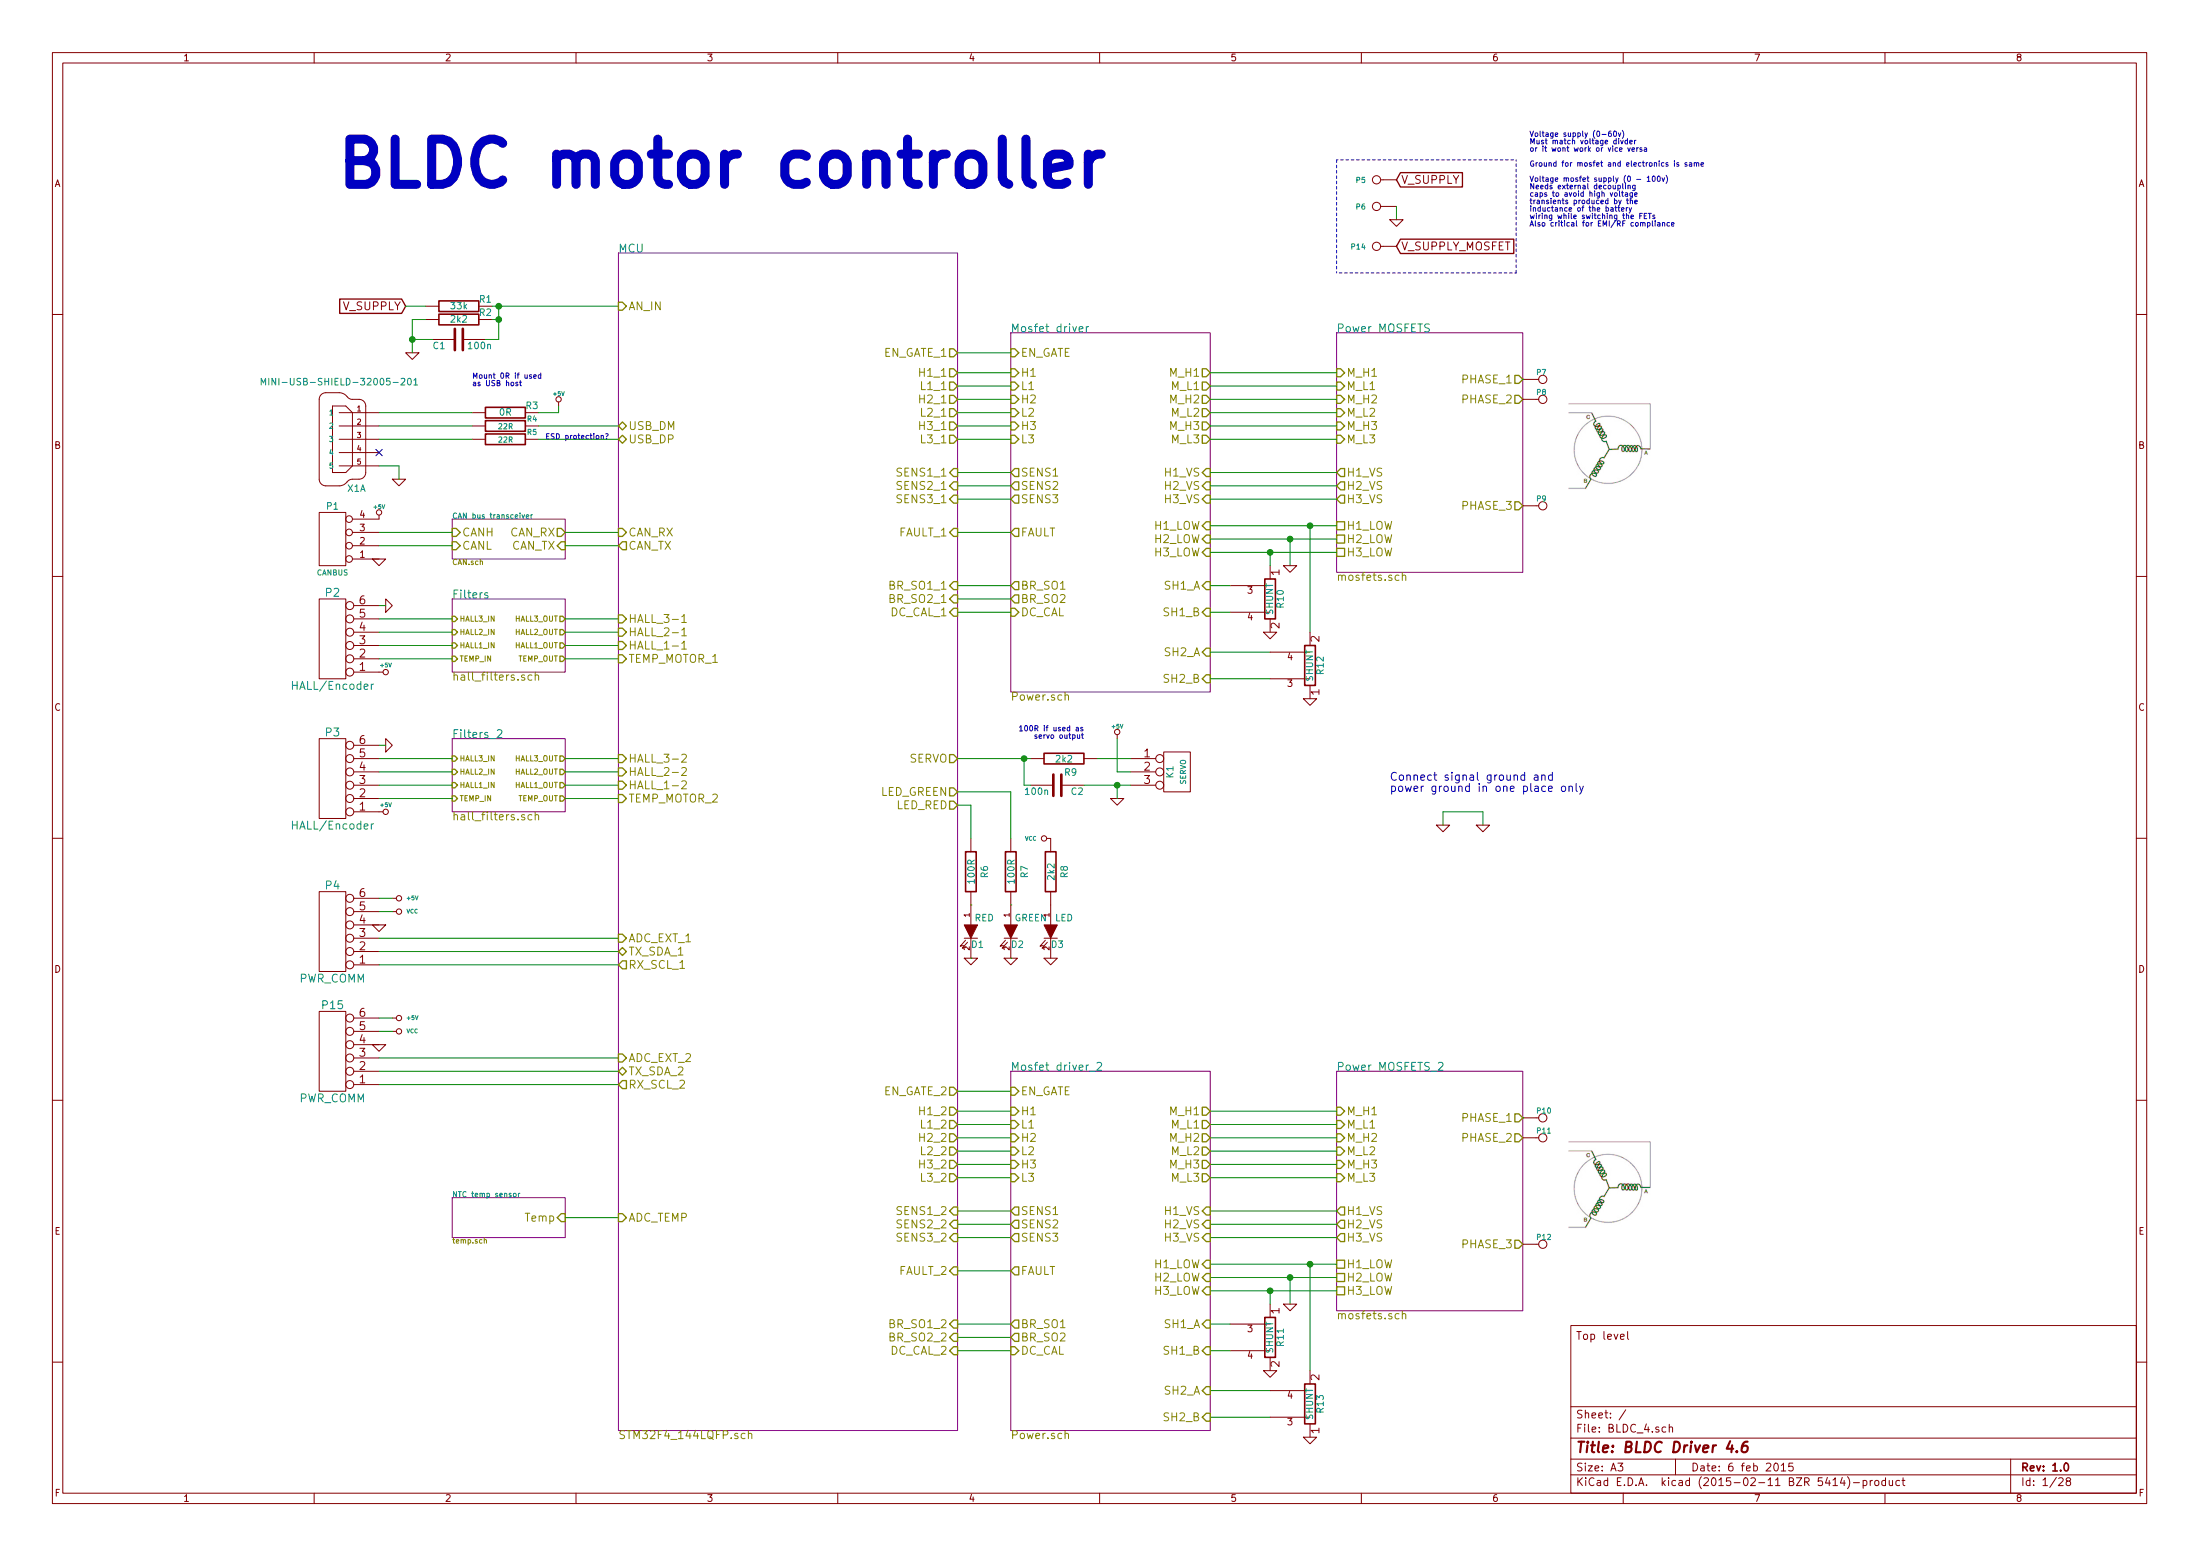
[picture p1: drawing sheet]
EESchema Schematic File Version 2
LIBS:power
LIBS:device
LIBS:transistors
LIBS:conn
LIBS:linear
LIBS:regul
LIBS:74xx
LIBS:cmos4000
LIBS:adc-dac
LIBS:memory
LIBS:xilinx
LIBS:special
LIBS:microcontrollers
LIBS:dsp
LIBS:microchip
LIBS:analog_switches
LIBS:motorola
LIBS:texas
LIBS:intel
LIBS:audio
LIBS:interface
LIBS:digital-audio
LIBS:philips
LIBS:display
LIBS:cypress
LIBS:siliconi
LIBS:opto
LIBS:atmel
LIBS:contrib
LIBS:valves
LIBS:crf_1
LIBS:BLDC_4-cache
EELAYER 25 0
EELAYER END
$Descr A3 16535 11693
encoding utf-8
Sheet 1 28
Title "BLDC Driver 4.6"
Date "6 feb 2015"
Rev "1.0"
Comp ""
Comment1 ""
Comment2 ""
Comment3 ""
Comment4 "Top level"
$EndDescr
$Comp
L CONN_6 P2
U 1 1
P 2500 4800
F 0 "P2" H 2500 4450 60  0000 C CNN
F 1 "HALL/Encoder" H 2500 5150 60  0000 C CNN
F 2 "CRF1:MICRO_JST_6" H 2500 4800 60  0001 C CNN
F 3 "" H 2500 4800 60  0001 C CNN
	1    2500 4800
	-1   0    0    1   
$EndComp
$Comp
L +5V #PWR3
U 1 1
P 2850 5050
F 0 "#PWR3" H 2850 5140 20  0001 C CNN
F 1 "+5V" V 2800 5100 30  0000 C CNN
F 2 "" H 2850 5050 60  0001 C CNN
F 3 "" H 2850 5050 60  0001 C CNN
	1    2850 5050
	0    1    1    0   
$EndComp
$Comp
L GND #PWR7
U 1 1
P 2900 4550
F 0 "#PWR7" H 2900 4550 30  0001 C CNN
F 1 "GND" H 2900 4480 30  0001 C CNN
F 2 "" H 2900 4550 60  0001 C CNN
F 3 "" H 2900 4550 60  0001 C CNN
	1    2900 4550
	0    -1   -1   0   
$EndComp
$Comp
L C C2
U 1 1
P 7950 5900
F 0 "C2" V 8000 6000 50  0000 L CNN
F 1 "100n" V 8000 5650 50  0000 L CNN
F 2 "SMD_Packages:SMD-0603_c" H 7950 5900 60  0001 C CNN
F 3 "" H 7950 5900 60  0001 C CNN
	1    7950 5900
	0    1    1    0   
$EndComp
$Comp
L R R9
U 1 1
P 8000 5700
F 0 "R9" V 7900 5650 50  0000 C CNN
F 1 "2k2" V 8000 5700 50  0000 C CNN
F 2 "SMD_Packages:SMD-0603_r" H 8000 5700 60  0001 C CNN
F 3 "" H 8000 5700 60  0001 C CNN
	1    8000 5700
	0    -1   -1   0   
$EndComp
$Comp
L C C1
U 1 1
P 3450 2550
F 0 "C1" V 3500 2650 50  0000 L CNN
F 1 "100n" V 3500 2300 50  0000 L CNN
F 2 "SMD_Packages:SMD-0603_c" H 3450 2550 60  0001 C CNN
F 3 "" H 3450 2550 60  0001 C CNN
	1    3450 2550
	0    -1   1    0   
$EndComp
$Comp
L GND #PWR21
U 1 1
P 8400 6000
F 0 "#PWR21" H 8400 6000 30  0001 C CNN
F 1 "GND" H 8400 5930 30  0001 C CNN
F 2 "" H 8400 6000 60  0001 C CNN
F 3 "" H 8400 6000 60  0001 C CNN
	1    8400 6000
	1    0    0    -1  
$EndComp
$Comp
L CONN_3 K1
U 1 1
P 8850 5800
F 0 "K1" V 8800 5800 50  0000 C CNN
F 1 "SERVO" V 8900 5800 40  0000 C CNN
F 2 "CRF1:pinhead-1X03" H 8850 5800 60  0001 C CNN
F 3 "" H 8850 5800 60  0001 C CNN
	1    8850 5800
	1    0    0    -1  
$EndComp
Text GLabel 3050 2300 0    60   Input ~ 0
V_SUPPLY
$Comp
L GND #PWR14
U 1 1
P 3100 2650
F 0 "#PWR14" H 3100 2650 30  0001 C CNN
F 1 "GND" H 3100 2580 30  0001 C CNN
F 2 "" H 3100 2650 60  0001 C CNN
F 3 "" H 3100 2650 60  0001 C CNN
	1    3100 2650
	-1   0    0    -1  
$EndComp
$Comp
L R R2
U 1 1
P 3450 2400
F 0 "R2" V 3400 2200 50  0000 C CNN
F 1 "2k2" V 3450 2400 50  0000 C CNN
F 2 "SMD_Packages:SMD-0603_r" H 3450 2400 60  0001 C CNN
F 3 "" H 3450 2400 60  0001 C CNN
	1    3450 2400
	0    -1   1    0   
$EndComp
$Comp
L R R1
U 1 1
P 3450 2300
F 0 "R1" V 3400 2100 50  0000 C CNN
F 1 "33k" V 3450 2300 50  0000 C CNN
F 2 "SMD_Packages:SMD-0603_r" H 3450 2300 60  0001 C CNN
F 3 "" H 3450 2300 60  0001 C CNN
	1    3450 2300
	0    -1   1    0   
$EndComp
$Comp
L GND #PWR5
U 1 1
P 2850 6950
F 0 "#PWR5" H 2850 6950 30  0001 C CNN
F 1 "GND" H 2850 6880 30  0001 C CNN
F 2 "" H 2850 6950 60  0001 C CNN
F 3 "" H 2850 6950 60  0001 C CNN
	1    2850 6950
	-1   0    0    -1  
$EndComp
$Comp
L GND #PWR13
U 1 1
P 3000 3600
F 0 "#PWR13" H 3000 3600 30  0001 C CNN
F 1 "GND" H 3000 3530 30  0001 C CNN
F 2 "" H 3000 3600 60  0001 C CNN
F 3 "" H 3000 3600 60  0001 C CNN
	1    3000 3600
	1    0    0    -1  
$EndComp
$Comp
L MINI-USB-SCHIELD-32005-201 X1
U 1 1
P 2650 3300
F 0 "X1" H 2550 2900 50  0000 L BNN
F 1 "MINI-USB-SHIELD-32005-201" H 2150 3700 50  0000 L BNN
F 2 "CRF1:con-cypressindustries-32005-201" H 2650 3450 50  0001 C CNN
F 3 "" H 2650 3300 60  0001 C CNN
	1    2650 3300
	-1   0    0    -1  
$EndComp
NoConn ~ 2850 3400
$Comp
L CONN_6 P4
U 1 1
P 2500 7000
F 0 "P4" H 2500 6650 60  0000 C CNN
F 1 "PWR_COMM" H 2500 7350 60  0000 C CNN
F 2 "CRF1:MICRO_JST_6" H 2500 7000 60  0001 C CNN
F 3 "" H 2500 7000 60  0001 C CNN
	1    2500 7000
	-1   0    0    1   
$EndComp
$Comp
L +5V #PWR9
U 1 1
P 2950 6750
F 0 "#PWR9" H 2950 6840 20  0001 C CNN
F 1 "+5V" V 2950 6900 30  0000 C CNN
F 2 "" H 2950 6750 60  0001 C CNN
F 3 "" H 2950 6750 60  0001 C CNN
	1    2950 6750
	0    1    1    0   
$EndComp
$Comp
L VCC #PWR10
U 1 1
P 2950 6850
F 0 "#PWR10" H 2950 6950 30  0001 C CNN
F 1 "VCC" V 2950 7000 30  0000 C CNN
F 2 "" H 2950 6850 60  0001 C CNN
F 3 "" H 2950 6850 60  0001 C CNN
	1    2950 6850
	0    1    1    0   
$EndComp
$Comp
L +5V #PWR20
U 1 1
P 8400 5550
F 0 "#PWR20" H 8400 5640 20  0001 C CNN
F 1 "+5V" H 8400 5640 30  0000 C CNN
F 2 "" H 8400 5550 60  0001 C CNN
F 3 "" H 8400 5550 60  0001 C CNN
	1    8400 5550
	-1   0    0    -1  
$EndComp
Text Notes 8150 5550 2    40   ~ 0
100R if used as\nservo output
$Comp
L R R3
U 1 1
P 3800 3100
F 0 "R3" V 3750 2900 50  0000 C CNN
F 1 "0R" V 3800 3100 50  0000 C CNN
F 2 "SMD_Packages:SMD-0603_r" H 3800 3100 60  0001 C CNN
F 3 "" H 3800 3100 60  0001 C CNN
	1    3800 3100
	0    -1   1    0   
$EndComp
$Comp
L +5V #PWR15
U 1 1
P 4200 3050
F 0 "#PWR15" H 4200 3140 20  0001 C CNN
F 1 "+5V" H 4200 3140 30  0000 C CNN
F 2 "" H 4200 3050 60  0001 C CNN
F 3 "" H 4200 3050 60  0001 C CNN
	1    4200 3050
	1    0    0    -1  
$EndComp
Text Notes 3550 2900 0    40   ~ 0
Mount 0R if used\nas USB host
Text Notes 4100 3300 0    40   ~ 0
ESD protection?\n
$Sheet
S 10050 2500 1400 1800
U 53F826DC
F0 "Power MOSFETS" 60
F1 "mosfets.sch" 60
F2 "M_H1" I L 10050 2800 60 
F3 "M_L1" I L 10050 2900 60 
F4 "H1_VS" O L 10050 3550 60 
F5 "M_H2" I L 10050 3000 60 
F6 "M_L2" I L 10050 3100 60 
F7 "H2_VS" O L 10050 3650 60 
F8 "H1_LOW" U L 10050 3950 60 
F9 "H2_LOW" U L 10050 4050 60 
F10 "H3_LOW" U L 10050 4150 60 
F11 "H3_VS" O L 10050 3750 60 
F12 "M_H3" I L 10050 3200 60 
F13 "M_L3" I L 10050 3300 60 
F14 "PHASE_1" O R 11450 2850 60 
F15 "PHASE_2" O R 11450 3000 60 
F16 "PHASE_3" O R 11450 3800 60 
$EndSheet
$Comp
L SHUNT R10
U 1 1
P 9550 4500
F 0 "R10" V 9630 4500 50  0000 C CNN
F 1 "SHUNT" V 9550 4500 50  0000 C CNN
F 2 "CRF1:WSLP2726" H 9550 4500 60  0001 C CNN
F 3 "" H 9550 4500 60  0001 C CNN
	1    9550 4500
	1    0    0    -1  
$EndComp
$Comp
L GND #PWR29
U 1 1
P 10850 6200
F 0 "#PWR29" H 10850 6200 30  0001 C CNN
F 1 "GND" H 10850 6130 30  0001 C CNN
F 2 "" H 10850 6200 60  0001 C CNN
F 3 "" H 10850 6200 60  0001 C CNN
	1    10850 6200
	1    0    0    -1  
$EndComp
$Comp
L CONN_1 P6
U 1 1
P 10350 1550
F 0 "P6" H 10430 1550 40  0000 L CNN
F 1 "IN-" H 10350 1605 30  0001 C CNN
F 2 "CRF1:1PAD_4x5mm" H 10350 1550 60  0001 C CNN
F 3 "" H 10350 1550 60  0001 C CNN
	1    10350 1550
	-1   0    0    1   
$EndComp
$Comp
L CONN_1 P5
U 1 1
P 10350 1350
F 0 "P5" H 10430 1350 40  0000 L CNN
F 1 "IN+" H 10350 1405 30  0001 C CNN
F 2 "CRF1:1PAD_4x5mm" H 10350 1350 60  0001 C CNN
F 3 "" H 10350 1350 60  0001 C CNN
	1    10350 1350
	-1   0    0    1   
$EndComp
$Comp
L CONN_1 P7
U 1 1
P 11600 2850
F 0 "P7" H 11550 2900 40  0000 L CNN
F 1 "MOTOR3" H 11600 2905 30  0001 C CNN
F 2 "CRF1:1PAD_4x5mm" H 11600 2850 60  0001 C CNN
F 3 "" H 11600 2850 60  0001 C CNN
	1    11600 2850
	1    0    0    -1  
$EndComp
$Comp
L CONN_1 P8
U 1 1
P 11600 3000
F 0 "P8" H 11550 3050 40  0000 L CNN
F 1 "MOTOR2" H 11600 3055 30  0001 C CNN
F 2 "CRF1:1PAD_4x5mm" H 11600 3000 60  0001 C CNN
F 3 "" H 11600 3000 60  0001 C CNN
	1    11600 3000
	1    0    0    -1  
$EndComp
$Comp
L CONN_1 P9
U 1 1
P 11600 3800
F 0 "P9" H 11550 3850 40  0000 L CNN
F 1 "MOTOR1" H 11600 3855 30  0001 C CNN
F 2 "CRF1:1PAD_4x5mm" H 11600 3800 60  0001 C CNN
F 3 "" H 11600 3800 60  0001 C CNN
	1    11600 3800
	1    0    0    -1  
$EndComp
Text GLabel 10500 1350 2    60   Input ~ 0
V_SUPPLY
Text Label 2850 7250 0    40   ~ 0
RX_SCL
Text Label 2850 7150 0    40   ~ 0
TX_SDA
Text Label 2850 7050 0    40   ~ 0
ADC_EXT
Text Notes 2550 1400 0    340  ~ 68
BLDC motor controller
$Sheet
S 3400 9000 850  300 
U 53FFB3E2
F0 "NTC temp sensor" 40
F1 "temp.sch" 40
F2 "Temp" I R 4250 9150 60 
$EndSheet
$Sheet
S 3400 3900 850  300 
U 53FFB6E1
F0 "CAN bus transceiver" 40
F1 "CAN.sch" 40
F2 "CAN_RX" O R 4250 4000 60 
F3 "CAN_TX" I R 4250 4100 60 
F4 "CANH" I L 3400 4000 60 
F5 "CANL" I L 3400 4100 60 
$EndSheet
$Comp
L GND #PWR2
U 1 1
P 2850 4200
F 0 "#PWR2" H 2850 4200 30  0001 C CNN
F 1 "GND" H 2850 4130 30  0001 C CNN
F 2 "" H 2850 4200 60  0001 C CNN
F 3 "" H 2850 4200 60  0001 C CNN
	1    2850 4200
	1    0    0    -1  
$EndComp
$Sheet
S 3400 4500 850  550 
U 53FBA77E
F0 "Filters" 60
F1 "hall_filters.sch" 60
F2 "HALL3_IN" I L 3400 4650 40 
F3 "HALL2_IN" I L 3400 4750 40 
F4 "HALL1_IN" I L 3400 4850 40 
F5 "TEMP_IN" I L 3400 4950 40 
F6 "HALL3_OUT" O R 4250 4650 40 
F7 "HALL2_OUT" O R 4250 4750 40 
F8 "HALL1_OUT" O R 4250 4850 40 
F9 "TEMP_OUT" O R 4250 4950 40 
$EndSheet
$Comp
L R R4
U 1 1
P 3800 3200
F 0 "R4" V 3750 3400 40  0000 C CNN
F 1 "22R" V 3807 3201 40  0000 C CNN
F 2 "SMD_Packages:SMD-0603_r" V 3730 3200 30  0001 C CNN
F 3 "" H 3800 3200 30  0000 C CNN
	1    3800 3200
	0    1    1    0   
$EndComp
$Comp
L R R5
U 1 1
P 3800 3300
F 0 "R5" V 3750 3500 40  0000 C CNN
F 1 "22R" V 3807 3301 40  0000 C CNN
F 2 "SMD_Packages:SMD-0603_r" V 3730 3300 30  0001 C CNN
F 3 "" H 3800 3300 30  0000 C CNN
	1    3800 3300
	0    1    1    0   
$EndComp
Text Notes 11500 1700 0    40   ~ 0
Voltage mosfet supply (0 - 100v)\nNeeds external decoupling\ncaps to avoid high voltage\ntransients produced by the\ninductance of the battery\nwiring while switching the FETs\nAlso critical for EMI/RF compliance
$Comp
L R R6
U 1 1
P 7300 6550
F 0 "R6" V 7200 6550 50  0000 C CNN
F 1 "100R" V 7300 6550 50  0000 C CNN
F 2 "SMD_Packages:SMD-0603_r" H 7300 6550 60  0001 C CNN
F 3 "" H 7300 6550 60  0001 C CNN
	1    7300 6550
	-1   0    0    1   
$EndComp
$Comp
L LED D1
U 1 1
P 7300 7000
F 0 "D1" V 7400 7050 50  0000 C CNN
F 1 "RED" V 7200 7100 50  0000 C CNN
F 2 "LEDs:LED-0603" H 7300 7000 60  0001 C CNN
F 3 "" H 7300 7000 60  0001 C CNN
	1    7300 7000
	0    1    1    0   
$EndComp
$Comp
L GND #PWR16
U 1 1
P 7300 7200
F 0 "#PWR16" H 7300 7200 30  0001 C CNN
F 1 "GND" H 7300 7130 30  0001 C CNN
F 2 "" H 7300 7200 60  0001 C CNN
F 3 "" H 7300 7200 60  0001 C CNN
	1    7300 7200
	1    0    0    -1  
$EndComp
$Comp
L R R7
U 1 1
P 7600 6550
F 0 "R7" V 7500 6550 50  0000 C CNN
F 1 "100R" V 7600 6550 50  0000 C CNN
F 2 "SMD_Packages:SMD-0603_r" H 7600 6550 60  0001 C CNN
F 3 "" H 7600 6550 60  0001 C CNN
	1    7600 6550
	-1   0    0    1   
$EndComp
$Comp
L LED D2
U 1 1
P 7600 7000
F 0 "D2" V 7700 7050 50  0000 C CNN
F 1 "GREEN" V 7500 7150 50  0000 C CNN
F 2 "LEDs:LED-0603" H 7600 7000 60  0001 C CNN
F 3 "" H 7600 7000 60  0001 C CNN
	1    7600 7000
	0    1    1    0   
$EndComp
$Comp
L GND #PWR17
U 1 1
P 7600 7200
F 0 "#PWR17" H 7600 7200 30  0001 C CNN
F 1 "GND" H 7600 7130 30  0001 C CNN
F 2 "" H 7600 7200 60  0001 C CNN
F 3 "" H 7600 7200 60  0001 C CNN
	1    7600 7200
	1    0    0    -1  
$EndComp
$Comp
L LED D3
U 1 1
P 7900 7000
F 0 "D3" V 8000 7050 50  0000 C CNN
F 1 "LED" V 7800 7100 50  0000 C CNN
F 2 "LEDs:LED-0603" H 7900 7000 60  0001 C CNN
F 3 "" H 7900 7000 60  0001 C CNN
	1    7900 7000
	0    1    1    0   
$EndComp
$Comp
L R R8
U 1 1
P 7900 6550
F 0 "R8" V 7800 6550 50  0000 C CNN
F 1 "2k2" V 7900 6550 50  0000 C CNN
F 2 "SMD_Packages:SMD-0603_r" H 7900 6550 60  0001 C CNN
F 3 "" H 7900 6550 60  0001 C CNN
	1    7900 6550
	-1   0    0    1   
$EndComp
$Comp
L GND #PWR19
U 1 1
P 7900 7200
F 0 "#PWR19" H 7900 7200 30  0001 C CNN
F 1 "GND" H 7900 7130 30  0001 C CNN
F 2 "" H 7900 7200 60  0001 C CNN
F 3 "" H 7900 7200 60  0001 C CNN
	1    7900 7200
	1    0    0    -1  
$EndComp
$Comp
L VCC #PWR18
U 1 1
P 7900 6300
F 0 "#PWR18" H 7900 6400 30  0001 C CNN
F 1 "VCC" V 7900 6450 30  0000 C CNN
F 2 "" H 7900 6300 60  0001 C CNN
F 3 "" H 7900 6300 60  0001 C CNN
	1    7900 6300
	0    -1   -1   0   
$EndComp
$Sheet
S 7600 2500 1500 2700
U 504F83BE
F0 "Mosfet driver" 60
F1 "Power.sch" 60
F2 "FAULT" O L 7600 4000 60 
F3 "DC_CAL" I L 7600 4600 60 
F4 "EN_GATE" I L 7600 2650 60 
F5 "H1" I L 7600 2800 60 
F6 "L1" I L 7600 2900 60 
F7 "H2" I L 7600 3000 60 
F8 "L2" I L 7600 3100 60 
F9 "H3" I L 7600 3200 60 
F10 "L3" I L 7600 3300 60 
F11 "BR_SO1" O L 7600 4400 60 
F12 "BR_SO2" O L 7600 4500 60 
F13 "SENS1" O L 7600 3550 60 
F14 "SENS2" O L 7600 3650 60 
F15 "SENS3" O L 7600 3750 60 
F16 "M_H1" O R 9100 2800 60 
F17 "M_L1" O R 9100 2900 60 
F18 "H1_LOW" I R 9100 3950 60 
F19 "M_H2" O R 9100 3000 60 
F20 "M_L2" O R 9100 3100 60 
F21 "H2_LOW" I R 9100 4050 60 
F22 "M_H3" O R 9100 3200 60 
F23 "M_L3" O R 9100 3300 60 
F24 "H3_LOW" I R 9100 4150 60 
F25 "H1_VS" I R 9100 3550 60 
F26 "H2_VS" I R 9100 3650 60 
F27 "H3_VS" I R 9100 3750 60 
F28 "SH1_A" I R 9100 4400 60 
F29 "SH1_B" I R 9100 4600 60 
F30 "SH2_A" I R 9100 4900 60 
F31 "SH2_B" I R 9100 5100 60 
$EndSheet
Wire Wire Line
	2950 6750 2850 6750
Wire Wire Line
	2950 6850 2850 6850
Wire Wire Line
	3000 3500 2850 3500
Wire Wire Line
	3000 3600 3000 3500
Wire Wire Line
	7200 5700 7750 5700
Wire Wire Line
	8500 5700 8250 5700
Connection ~ 3100 2550
Wire Wire Line
	3250 2550 3100 2550
Connection ~ 3750 2300
Wire Wire Line
	3700 2400 3750 2400
Wire Wire Line
	3200 2300 3050 2300
Wire Wire Line
	3100 2400 3200 2400
Wire Wire Line
	3100 2400 3100 2650
Wire Wire Line
	3700 2300 4650 2300
Wire Wire Line
	8400 5900 8400 6000
Wire Wire Line
	3750 2300 3750 2550
Wire Wire Line
	3750 2550 3650 2550
Connection ~ 3750 2400
Wire Wire Line
	8150 5900 8500 5900
Connection ~ 8400 5900
Wire Wire Line
	7700 5900 7750 5900
Wire Wire Line
	7700 5700 7700 5900
Connection ~ 7700 5700
Wire Wire Line
	2850 4550 2900 4550
Wire Wire Line
	4200 3050 4200 3100
Wire Wire Line
	3550 3100 2850 3100
Wire Wire Line
	7200 2650 7600 2650
Wire Wire Line
	7600 2800 7200 2800
Wire Wire Line
	7200 2900 7600 2900
Wire Wire Line
	7600 3000 7200 3000
Wire Wire Line
	7200 3100 7600 3100
Wire Wire Line
	7600 3200 7200 3200
Wire Wire Line
	7200 3300 7600 3300
Wire Wire Line
	7600 4500 7200 4500
Wire Wire Line
	7200 4000 7600 4000
Wire Wire Line
	7600 3550 7200 3550
Wire Wire Line
	7200 3650 7600 3650
Wire Wire Line
	7600 3750 7200 3750
Wire Wire Line
	7200 4400 7600 4400
Wire Wire Line
	7200 4600 7600 4600
Wire Wire Line
	9100 2800 10050 2800
Wire Wire Line
	10050 2900 9100 2900
Wire Wire Line
	9100 3000 10050 3000
Wire Wire Line
	10050 3100 9100 3100
Wire Wire Line
	9100 3200 10050 3200
Wire Wire Line
	10050 3300 9100 3300
Wire Wire Line
	9100 3550 10050 3550
Wire Wire Line
	10050 3650 9100 3650
Wire Wire Line
	9100 3750 10050 3750
Wire Wire Line
	9100 3950 10050 3950
Wire Wire Line
	9100 4050 10050 4050
Wire Wire Line
	9100 4150 10050 4150
Wire Wire Line
	9250 4400 9100 4400
Wire Wire Line
	9250 4600 9100 4600
Wire Wire Line
	9550 4900 9100 4900
Wire Wire Line
	9550 5100 9100 5100
Wire Wire Line
	9550 4250 9550 4150
Connection ~ 9550 4150
Wire Wire Line
	9850 4750 9850 3950
Connection ~ 9850 3950
Wire Wire Line
	9700 4050 9700 4250
Connection ~ 9700 4050
Wire Wire Line
	10850 6100 10850 6200
Wire Wire Line
	11150 6100 11150 6200
Wire Wire Line
	10500 1650 10500 1550
Wire Wire Line
	11450 2850 11450 2850
Wire Wire Line
	2850 7250 4650 7250
Wire Wire Line
	2850 7150 4650 7150
Wire Wire Line
	2850 7050 4650 7050
Wire Wire Line
	2850 4100 3400 4100
Wire Wire Line
	2850 4000 3400 4000
Wire Wire Line
	2850 4650 3400 4650
Wire Wire Line
	2850 4750 3400 4750
Wire Wire Line
	2850 4850 3400 4850
Wire Wire Line
	2850 4950 3400 4950
Wire Wire Line
	4250 4650 4650 4650
Wire Wire Line
	4250 4750 4650 4750
Wire Wire Line
	4250 4850 4650 4850
Wire Wire Line
	4650 4950 4250 4950
Wire Wire Line
	4250 4000 4650 4000
Wire Wire Line
	4650 4100 4250 4100
Wire Wire Line
	3550 3200 2850 3200
Wire Wire Line
	2850 3300 3550 3300
Wire Wire Line
	4050 3200 4650 3200
Wire Wire Line
	4050 3300 4650 3300
Wire Wire Line
	7300 6050 7300 6300
Wire Wire Line
	7300 6800 7300 6800
Wire Wire Line
	7300 7200 7300 7200
Wire Wire Line
	7600 6300 7600 5950
Wire Wire Line
	7600 6800 7600 6800
Wire Wire Line
	7600 7200 7600 7200
Wire Wire Line
	7200 6050 7300 6050
Wire Wire Line
	7600 5950 7200 5950
Wire Wire Line
	8500 5800 8400 5800
Wire Wire Line
	8400 5800 8400 5550
Wire Wire Line
	4200 3100 4050 3100
$Comp
L CONN_4 P1
U 1 1
P 2500 4050
F 0 "P1" H 2500 3800 50  0000 C CNN
F 1 "CANBUS" H 2500 4300 40  0000 C CNN
F 2 "CRF1:pinhead-1X03" H 2500 4100 60  0001 C CNN
F 3 "" H 2500 4100 60  0000 C CNN
	1    2500 4050
	-1   0    0    1   
$EndComp
$Comp
L +5V #PWR1
U 1 1
P 2850 3900
F 0 "#PWR1" H 2850 3990 20  0001 C CNN
F 1 "+5V" H 2850 3990 30  0000 C CNN
F 2 "" H 2850 3900 60  0001 C CNN
F 3 "" H 2850 3900 60  0001 C CNN
	1    2850 3900
	1    0    0    -1  
$EndComp
Wire Wire Line
	10850 6100 11150 6100
Wire Wire Line
	4250 9150 4650 9150
$Comp
L SHUNT R12
U 1 1
P 9850 5000
F 0 "R12" V 9930 5000 50  0000 C CNN
F 1 "SHUNT" V 9850 5000 50  0000 C CNN
F 2 "CRF1:WSLP2726" H 9850 5000 60  0001 C CNN
F 3 "" H 9850 5000 60  0001 C CNN
	1    9850 5000
	1    0    0    1   
$EndComp
$Comp
L GND #PWR30
U 1 1
P 11150 6200
F 0 "#PWR30" H 11150 6200 30  0001 C CNN
F 1 "GND" H 11150 6130 30  0001 C CNN
F 2 "" H 11150 6200 60  0001 C CNN
F 3 "" H 11150 6200 60  0001 C CNN
	1    11150 6200
	1    0    0    -1  
$EndComp
$Comp
L GND #PWR26
U 1 1
P 9850 5250
F 0 "#PWR26" H 9850 5250 30  0001 C CNN
F 1 "GND" H 9850 5180 30  0001 C CNN
F 2 "" H 9850 5250 60  0001 C CNN
F 3 "" H 9850 5250 60  0001 C CNN
	1    9850 5250
	1    0    0    -1  
$EndComp
$Comp
L GND #PWR22
U 1 1
P 9550 4750
F 0 "#PWR22" H 9550 4750 30  0001 C CNN
F 1 "GND" H 9550 4680 30  0001 C CNN
F 2 "" H 9550 4750 60  0001 C CNN
F 3 "" H 9550 4750 60  0001 C CNN
	1    9550 4750
	1    0    0    -1  
$EndComp
$Comp
L GND #PWR24
U 1 1
P 9700 4250
F 0 "#PWR24" H 9700 4250 30  0001 C CNN
F 1 "GND" H 9700 4180 30  0001 C CNN
F 2 "" H 9700 4250 60  0001 C CNN
F 3 "" H 9700 4250 60  0001 C CNN
	1    9700 4250
	1    0    0    -1  
$EndComp
$Comp
L GND #PWR28
U 1 1
P 10500 1650
F 0 "#PWR28" H 10500 1650 30  0001 C CNN
F 1 "GND" H 10500 1580 30  0001 C CNN
F 2 "" H 10500 1650 60  0001 C CNN
F 3 "" H 10500 1650 60  0001 C CNN
	1    10500 1650
	1    0    0    -1  
$EndComp
Text Notes 10450 5950 0    60   ~ 0
Connect signal ground and\npower ground in one place only
$Comp
L CONN_6 P3
U 1 1
P 2500 5850
F 0 "P3" H 2500 5500 60  0000 C CNN
F 1 "HALL/Encoder" H 2500 6200 60  0000 C CNN
F 2 "CRF1:MICRO_JST_6" H 2500 5850 60  0001 C CNN
F 3 "" H 2500 5850 60  0001 C CNN
	1    2500 5850
	-1   0    0    1   
$EndComp
$Comp
L +5V #PWR4
U 1 1
P 2850 6100
F 0 "#PWR4" H 2850 6190 20  0001 C CNN
F 1 "+5V" V 2800 6150 30  0000 C CNN
F 2 "" H 2850 6100 60  0001 C CNN
F 3 "" H 2850 6100 60  0001 C CNN
	1    2850 6100
	0    1    1    0   
$EndComp
$Comp
L GND #PWR8
U 1 1
P 2900 5600
F 0 "#PWR8" H 2900 5600 30  0001 C CNN
F 1 "GND" H 2900 5530 30  0001 C CNN
F 2 "" H 2900 5600 60  0001 C CNN
F 3 "" H 2900 5600 60  0001 C CNN
	1    2900 5600
	0    -1   -1   0   
$EndComp
$Sheet
S 3400 5550 850  550 
U 54B6AA0D
F0 "Filters_2" 60
F1 "hall_filters.sch" 60
F2 "HALL3_IN" I L 3400 5700 40 
F3 "HALL2_IN" I L 3400 5800 40 
F4 "HALL1_IN" I L 3400 5900 40 
F5 "TEMP_IN" I L 3400 6000 40 
F6 "HALL3_OUT" O R 4250 5700 40 
F7 "HALL2_OUT" O R 4250 5800 40 
F8 "HALL1_OUT" O R 4250 5900 40 
F9 "TEMP_OUT" O R 4250 6000 40 
$EndSheet
Wire Wire Line
	2850 5600 2900 5600
Wire Wire Line
	2850 5700 3400 5700
Wire Wire Line
	2850 5800 3400 5800
Wire Wire Line
	2850 5900 3400 5900
Wire Wire Line
	2850 6000 3400 6000
Wire Wire Line
	4250 5700 4650 5700
Wire Wire Line
	4250 5800 4650 5800
Wire Wire Line
	4250 5900 4650 5900
Wire Wire Line
	4650 6000 4250 6000
$Sheet
S 10050 8050 1400 1800
U 54B73596
F0 "Power MOSFETS_2" 60
F1 "mosfets.sch" 60
F2 "M_H1" I L 10050 8350 60 
F3 "M_L1" I L 10050 8450 60 
F4 "H1_VS" O L 10050 9100 60 
F5 "M_H2" I L 10050 8550 60 
F6 "M_L2" I L 10050 8650 60 
F7 "H2_VS" O L 10050 9200 60 
F8 "H1_LOW" U L 10050 9500 60 
F9 "H2_LOW" U L 10050 9600 60 
F10 "H3_LOW" U L 10050 9700 60 
F11 "H3_VS" O L 10050 9300 60 
F12 "M_H3" I L 10050 8750 60 
F13 "M_L3" I L 10050 8850 60 
F14 "PHASE_1" O R 11450 8400 60 
F15 "PHASE_2" O R 11450 8550 60 
F16 "PHASE_3" O R 11450 9350 60 
$EndSheet
$Comp
L SHUNT R11
U 1 1
P 9550 10050
F 0 "R11" V 9630 10050 50  0000 C CNN
F 1 "SHUNT" V 9550 10050 50  0000 C CNN
F 2 "CRF1:WSLP2726" H 9550 10050 60  0001 C CNN
F 3 "" H 9550 10050 60  0001 C CNN
	1    9550 10050
	1    0    0    -1  
$EndComp
$Comp
L CONN_1 P10
U 1 1
P 11600 8400
F 0 "P10" H 11550 8450 40  0000 L CNN
F 1 "MOTOR3" H 11600 8455 30  0001 C CNN
F 2 "CRF1:1PAD_4x5mm" H 11600 8400 60  0001 C CNN
F 3 "" H 11600 8400 60  0001 C CNN
	1    11600 8400
	1    0    0    -1  
$EndComp
$Comp
L CONN_1 P11
U 1 1
P 11600 8550
F 0 "P11" H 11550 8600 40  0000 L CNN
F 1 "MOTOR2" H 11600 8605 30  0001 C CNN
F 2 "CRF1:1PAD_4x5mm" H 11600 8550 60  0001 C CNN
F 3 "" H 11600 8550 60  0001 C CNN
	1    11600 8550
	1    0    0    -1  
$EndComp
$Comp
L CONN_1 P12
U 1 1
P 11600 9350
F 0 "P12" H 11550 9400 40  0000 L CNN
F 1 "MOTOR1" H 11600 9405 30  0001 C CNN
F 2 "CRF1:1PAD_4x5mm" H 11600 9350 60  0001 C CNN
F 3 "" H 11600 9350 60  0001 C CNN
	1    11600 9350
	1    0    0    -1  
$EndComp
Wire Wire Line
	7200 8200 7600 8200
Wire Wire Line
	7600 8350 7200 8350
Wire Wire Line
	7200 8450 7600 8450
Wire Wire Line
	7600 8550 7200 8550
Wire Wire Line
	7200 8650 7600 8650
Wire Wire Line
	7600 8750 7200 8750
Wire Wire Line
	7200 8850 7600 8850
Wire Wire Line
	7600 10050 7200 10050
Wire Wire Line
	7200 9550 7600 9550
Wire Wire Line
	7600 9100 7200 9100
Wire Wire Line
	7200 9200 7600 9200
Wire Wire Line
	7600 9300 7200 9300
Wire Wire Line
	7200 9950 7600 9950
Wire Wire Line
	7200 10150 7600 10150
Wire Wire Line
	9100 8350 10050 8350
Wire Wire Line
	10050 8450 9100 8450
Wire Wire Line
	9100 8550 10050 8550
Wire Wire Line
	10050 8650 9100 8650
Wire Wire Line
	9100 8750 10050 8750
Wire Wire Line
	10050 8850 9100 8850
Wire Wire Line
	9100 9100 10050 9100
Wire Wire Line
	10050 9200 9100 9200
Wire Wire Line
	9100 9300 10050 9300
Wire Wire Line
	9100 9500 10050 9500
Wire Wire Line
	9100 9600 10050 9600
Wire Wire Line
	9100 9700 10050 9700
Wire Wire Line
	9250 9950 9100 9950
Wire Wire Line
	9250 10150 9100 10150
Wire Wire Line
	9550 10450 9100 10450
Wire Wire Line
	9550 10650 9100 10650
Wire Wire Line
	9550 9800 9550 9700
Connection ~ 9550 9700
Wire Wire Line
	9850 10300 9850 9500
Connection ~ 9850 9500
Wire Wire Line
	9700 9600 9700 9800
Connection ~ 9700 9600
Wire Wire Line
	11450 8400 11450 8400
$Comp
L SHUNT R13
U 1 1
P 9850 10550
F 0 "R13" V 9930 10550 50  0000 C CNN
F 1 "SHUNT" V 9850 10550 50  0000 C CNN
F 2 "CRF1:WSLP2726" H 9850 10550 60  0001 C CNN
F 3 "" H 9850 10550 60  0001 C CNN
	1    9850 10550
	1    0    0    1   
$EndComp
$Comp
L GND #PWR27
U 1 1
P 9850 10800
F 0 "#PWR27" H 9850 10800 30  0001 C CNN
F 1 "GND" H 9850 10730 30  0001 C CNN
F 2 "" H 9850 10800 60  0001 C CNN
F 3 "" H 9850 10800 60  0001 C CNN
	1    9850 10800
	1    0    0    -1  
$EndComp
$Comp
L GND #PWR23
U 1 1
P 9550 10300
F 0 "#PWR23" H 9550 10300 30  0001 C CNN
F 1 "GND" H 9550 10230 30  0001 C CNN
F 2 "" H 9550 10300 60  0001 C CNN
F 3 "" H 9550 10300 60  0001 C CNN
	1    9550 10300
	1    0    0    -1  
$EndComp
$Comp
L GND #PWR25
U 1 1
P 9700 9800
F 0 "#PWR25" H 9700 9800 30  0001 C CNN
F 1 "GND" H 9700 9730 30  0001 C CNN
F 2 "" H 9700 9800 60  0001 C CNN
F 3 "" H 9700 9800 60  0001 C CNN
	1    9700 9800
	1    0    0    -1  
$EndComp
$Sheet
S 7600 8050 1500 2700
U 54B735D5
F0 "Mosfet driver_2" 60
F1 "Power.sch" 60
F2 "FAULT" O L 7600 9550 60 
F3 "DC_CAL" I L 7600 10150 60 
F4 "EN_GATE" I L 7600 8200 60 
F5 "H1" I L 7600 8350 60 
F6 "L1" I L 7600 8450 60 
F7 "H2" I L 7600 8550 60 
F8 "L2" I L 7600 8650 60 
F9 "H3" I L 7600 8750 60 
F10 "L3" I L 7600 8850 60 
F11 "BR_SO1" O L 7600 9950 60 
F12 "BR_SO2" O L 7600 10050 60 
F13 "SENS1" O L 7600 9100 60 
F14 "SENS2" O L 7600 9200 60 
F15 "SENS3" O L 7600 9300 60 
F16 "M_H1" O R 9100 8350 60 
F17 "M_L1" O R 9100 8450 60 
F18 "H1_LOW" I R 9100 9500 60 
F19 "M_H2" O R 9100 8550 60 
F20 "M_L2" O R 9100 8650 60 
F21 "H2_LOW" I R 9100 9600 60 
F22 "M_H3" O R 9100 8750 60 
F23 "M_L3" O R 9100 8850 60 
F24 "H3_LOW" I R 9100 9700 60 
F25 "H1_VS" I R 9100 9100 60 
F26 "H2_VS" I R 9100 9200 60 
F27 "H3_VS" I R 9100 9300 60 
F28 "SH1_A" I R 9100 9950 60 
F29 "SH1_B" I R 9100 10150 60 
F30 "SH2_A" I R 9100 10450 60 
F31 "SH2_B" I R 9100 10650 60 
$EndSheet
Text Notes 11500 1250 0    40   ~ 0
Voltage supply (0-60v)\nMust match voltage divder\nor it wont work or vice versa\n\nGround for mosfet and electronics is same
$Comp
L CONN_1 P14
U 1 1
P 10350 1850
F 0 "P14" H 10430 1850 40  0000 L CNN
F 1 "IN+" H 10350 1905 30  0001 C CNN
F 2 "CRF1:1PAD_4x5mm" H 10350 1850 60  0001 C CNN
F 3 "" H 10350 1850 60  0001 C CNN
	1    10350 1850
	-1   0    0    1   
$EndComp
Text GLabel 10500 1850 2    60   Input ~ 0
V_SUPPLY_MOSFET
Wire Notes Line
	10050 1200 11400 1200
Wire Notes Line
	11400 1200 11400 2050
Wire Notes Line
	11400 2050 10050 2050
Wire Notes Line
	10050 2050 10050 1200
$Comp
L GND #PWR6
U 1 1
P 2850 7850
F 0 "#PWR6" H 2850 7850 30  0001 C CNN
F 1 "GND" H 2850 7780 30  0001 C CNN
F 2 "" H 2850 7850 60  0001 C CNN
F 3 "" H 2850 7850 60  0001 C CNN
	1    2850 7850
	-1   0    0    -1  
$EndComp
$Comp
L CONN_6 P15
U 1 1
P 2500 7900
F 0 "P15" H 2500 7550 60  0000 C CNN
F 1 "PWR_COMM" H 2500 8250 60  0000 C CNN
F 2 "CRF1:MICRO_JST_6" H 2500 7900 60  0001 C CNN
F 3 "" H 2500 7900 60  0001 C CNN
	1    2500 7900
	-1   0    0    1   
$EndComp
$Comp
L +5V #PWR11
U 1 1
P 2950 7650
F 0 "#PWR11" H 2950 7740 20  0001 C CNN
F 1 "+5V" V 2950 7800 30  0000 C CNN
F 2 "" H 2950 7650 60  0001 C CNN
F 3 "" H 2950 7650 60  0001 C CNN
	1    2950 7650
	0    1    1    0   
$EndComp
$Comp
L VCC #PWR12
U 1 1
P 2950 7750
F 0 "#PWR12" H 2950 7850 30  0001 C CNN
F 1 "VCC" V 2950 7900 30  0000 C CNN
F 2 "" H 2950 7750 60  0001 C CNN
F 3 "" H 2950 7750 60  0001 C CNN
	1    2950 7750
	0    1    1    0   
$EndComp
Text Label 2850 8150 0    40   ~ 0
RX_SCL
Text Label 2850 8050 0    40   ~ 0
TX_SDA
Text Label 2850 7950 0    40   ~ 0
ADC_EXT
Wire Wire Line
	2950 7650 2850 7650
Wire Wire Line
	2950 7750 2850 7750
Wire Wire Line
	2850 8150 4650 8150
Wire Wire Line
	2850 8050 4650 8050
Wire Wire Line
	2850 7950 4650 7950
$Sheet
S 4650 1900 2550 8850
U 53F7501A
F0 "MCU" 60
F1 "STM32F4_144LQFP.sch" 60
F2 "USB_DM" T L 4650 3200 60 
F3 "USB_DP" T L 4650 3300 60 
F4 "SERVO" O R 7200 5700 60 
F5 "AN_IN" I L 4650 2300 60 
F6 "CAN_RX" I L 4650 4000 60 
F7 "CAN_TX" O L 4650 4100 60 
F8 "LED_RED" O R 7200 6050 60 
F9 "LED_GREEN" O R 7200 5950 60 
F10 "ADC_TEMP" I L 4650 9150 60 
F11 "HALL_1-1" I L 4650 4850 60 
F12 "HALL_2-1" I L 4650 4750 60 
F13 "HALL_3-2" I L 4650 5700 60 
F14 "TEMP_MOTOR_1" I L 4650 4950 60 
F15 "L3_1" O R 7200 3300 60 
F16 "L2_1" O R 7200 3100 60 
F17 "L1_1" O R 7200 2900 60 
F18 "FAULT_1" I R 7200 4000 60 
F19 "H3_1" O R 7200 3200 60 
F20 "H2_1" O R 7200 3000 60 
F21 "H1_1" O R 7200 2800 60 
F22 "SENS3_1" I R 7200 3750 60 
F23 "SENS2_1" I R 7200 3650 60 
F24 "SENS1_1" I R 7200 3550 60 
F25 "EN_GATE_1" O R 7200 2650 60 
F26 "SENS3_2" I R 7200 9300 60 
F27 "SENS2_2" I R 7200 9200 60 
F28 "SENS1_2" I R 7200 9100 60 
F29 "HALL_1-2" I L 4650 5900 60 
F30 "HALL_2-2" I L 4650 5800 60 
F31 "HALL_3-1" I L 4650 4650 60 
F32 "TEMP_MOTOR_2" I L 4650 6000 60 
F33 "BR_SO1_2" I R 7200 9950 60 
F34 "BR_SO2_2" I R 7200 10050 60 
F35 "BR_SO1_1" I R 7200 4400 60 
F36 "BR_SO2_1" I R 7200 4500 60 
F37 "DC_CAL_1" I R 7200 4600 60 
F38 "DC_CAL_2" I R 7200 10150 60 
F39 "FAULT_2" I R 7200 9550 60 
F40 "EN_GATE_2" O R 7200 8200 60 
F41 "L3_2" O R 7200 8850 60 
F42 "L2_2" O R 7200 8650 60 
F43 "L1_2" O R 7200 8450 60 
F44 "H3_2" O R 7200 8750 60 
F45 "H2_2" O R 7200 8550 60 
F46 "H1_2" O R 7200 8350 60 
F47 "RX_SCL_1" O L 4650 7250 60 
F48 "TX_SDA_1" T L 4650 7150 60 
F49 "ADC_EXT_1" I L 4650 7050 60 
F50 "TX_SDA_2" T L 4650 8050 60 
F51 "RX_SCL_2" O L 4650 8150 60 
F52 "ADC_EXT_2" I L 4650 7950 60 
$EndSheet
$EndSCHEMATC
